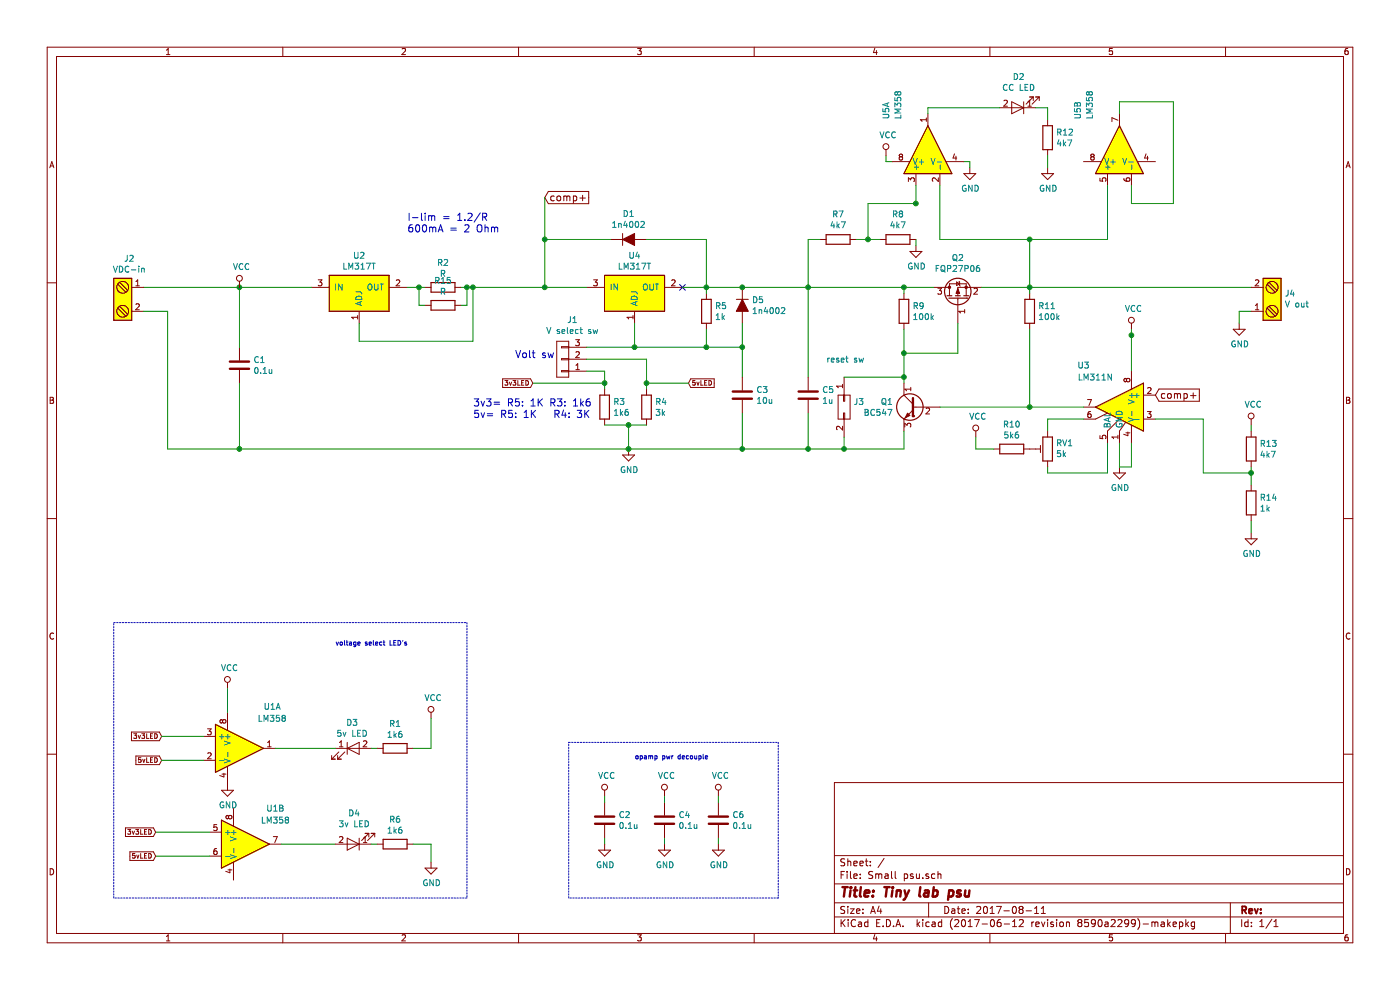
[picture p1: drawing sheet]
EESchema Schematic File Version 2
LIBS:power
LIBS:device
LIBS:transistors
LIBS:conn
LIBS:linear
LIBS:regul
LIBS:74xx
LIBS:cmos4000
LIBS:adc-dac
LIBS:memory
LIBS:xilinx
LIBS:microcontrollers
LIBS:dsp
LIBS:microchip
LIBS:analog_switches
LIBS:motorola
LIBS:texas
LIBS:intel
LIBS:audio
LIBS:interface
LIBS:digital-audio
LIBS:philips
LIBS:display
LIBS:cypress
LIBS:siliconi
LIBS:opto
LIBS:atmel
LIBS:contrib
LIBS:valves
LIBS:Peters
LIBS:Small psu-cache
EELAYER 26 0
EELAYER END
$Descr A4 11693 8268
encoding utf-8
Sheet 1 1
Title "Tiny lab psu"
Date "2017-08-11"
Rev ""
Comp ""
Comment1 ""
Comment2 ""
Comment3 ""
Comment4 ""
$EndDescr
$Comp
L LM317T U2
U 1 1
P 3000 2450
F 0 "U2" H 3000 2767 50  0000 C CNN
F 1 "LM317T" H 3000 2676 50  0000 C CNN
F 2 "TO_SOT_Packages_THT:TO-220_Vertical" H 3000 2550 50  0001 C CIN
F 3 "" H 3000 2450 50  0001 C CNN
	1    3000 2450
	1    0    0    -1  
$EndComp
$Comp
L LM317T U4
U 1 1
P 5300 2450
F 0 "U4" H 5300 2767 50  0000 C CNN
F 1 "LM317T" H 5300 2676 50  0000 C CNN
F 2 "TO_SOT_Packages_THT:TO-220_Vertical" H 5300 2550 50  0001 C CIN
F 3 "" H 5300 2450 50  0001 C CNN
	1    5300 2450
	1    0    0    -1  
$EndComp
$Comp
L D_ALT D1
U 1 1
P 5250 2000
F 0 "D1" H 5250 2216 50  0000 C CNN
F 1 "1n4002" H 5250 2125 50  0000 C CNN
F 2 "Diodes_THT:D_A-405_P7.62mm_Horizontal" H 5250 2000 50  0001 C CNN
F 3 "" H 5250 2000 50  0001 C CNN
	1    5250 2000
	1    0    0    -1  
$EndComp
$Comp
L C C1
U 1 1
P 2000 3050
F 0 "C1" H 2115 3096 50  0000 L CNN
F 1 "0.1u" H 2115 3005 50  0000 L CNN
F 2 "Capacitors_THT:C_Disc_D3.8mm_W2.6mm_P2.50mm" H 2038 2900 50  0001 C CNN
F 3 "" H 2000 3050 50  0001 C CNN
	1    2000 3050
	1    0    0    -1  
$EndComp
$Comp
L C C5
U 1 1
P 6750 3300
F 0 "C5" H 6865 3346 50  0000 L CNN
F 1 "1u" H 6865 3255 50  0000 L CNN
F 2 "Capacitors_THT:C_Disc_D5.0mm_W2.5mm_P2.50mm" H 6788 3150 50  0001 C CNN
F 3 "" H 6750 3300 50  0001 C CNN
	1    6750 3300
	1    0    0    -1  
$EndComp
$Comp
L D_ALT D5
U 1 1
P 6200 2550
F 0 "D5" V 6154 2629 50  0000 L CNN
F 1 "1n4002" V 6245 2629 50  0000 L CNN
F 2 "Diodes_THT:D_A-405_P7.62mm_Horizontal" H 6200 2550 50  0001 C CNN
F 3 "" H 6200 2550 50  0001 C CNN
	1    6200 2550
	0    1    1    0   
$EndComp
$Comp
L R R5
U 1 1
P 5900 2600
F 0 "R5" H 5970 2646 50  0000 L CNN
F 1 "1k" H 5970 2555 50  0000 L CNN
F 2 "Resistors_THT:R_Axial_DIN0207_L6.3mm_D2.5mm_P7.62mm_Horizontal" V 5830 2600 50  0001 C CNN
F 3 "" H 5900 2600 50  0001 C CNN
	1    5900 2600
	1    0    0    -1  
$EndComp
$Comp
L R R3
U 1 1
P 5050 3400
F 0 "R3" H 5120 3446 50  0000 L CNN
F 1 "1k6" H 5120 3355 50  0000 L CNN
F 2 "Resistors_THT:R_Axial_DIN0207_L6.3mm_D2.5mm_P7.62mm_Horizontal" V 4980 3400 50  0001 C CNN
F 3 "" H 5050 3400 50  0001 C CNN
	1    5050 3400
	1    0    0    -1  
$EndComp
$Comp
L R R4
U 1 1
P 5400 3400
F 0 "R4" H 5470 3446 50  0000 L CNN
F 1 "3k" H 5470 3355 50  0000 L CNN
F 2 "Resistors_THT:R_Axial_DIN0207_L6.3mm_D2.5mm_P7.62mm_Horizontal" V 5330 3400 50  0001 C CNN
F 3 "" H 5400 3400 50  0001 C CNN
	1    5400 3400
	1    0    0    -1  
$EndComp
$Comp
L GND #PWR01
U 1 1
P 5250 3750
F 0 "#PWR01" H 5250 3500 50  0001 C CNN
F 1 "GND" H 5255 3577 50  0000 C CNN
F 2 "" H 5250 3750 50  0001 C CNN
F 3 "" H 5250 3750 50  0001 C CNN
	1    5250 3750
	1    0    0    -1  
$EndComp
Wire Wire Line
	5900 2000 5900 2450
Connection ~ 5900 2400
Wire Wire Line
	6200 2700 6200 3150
$Comp
L C C3
U 1 1
P 6200 3300
F 0 "C3" H 6315 3346 50  0000 L CNN
F 1 "10u" H 6315 3255 50  0000 L CNN
F 2 "Capacitors_THT:CP_Radial_D4.0mm_P2.00mm" H 6238 3150 50  0001 C CNN
F 3 "" H 6200 3300 50  0001 C CNN
	1    6200 3300
	1    0    0    -1  
$EndComp
Wire Wire Line
	6200 3750 6200 3450
Wire Wire Line
	5050 3550 5400 3550
Wire Wire Line
	5250 3750 5250 3550
Connection ~ 5250 3550
Wire Wire Line
	3850 2400 4900 2400
Connection ~ 4550 2400
Connection ~ 5250 3750
Connection ~ 6200 2400
Connection ~ 6200 3750
$Comp
L R R2
U 1 1
P 3700 2400
F 0 "R2" V 3493 2400 50  0000 C CNN
F 1 "R" V 3584 2400 50  0000 C CNN
F 2 "Resistors_THT:R_Axial_DIN0207_L6.3mm_D2.5mm_P7.62mm_Horizontal" V 3630 2400 50  0001 C CNN
F 3 "" H 3700 2400 50  0001 C CNN
	1    3700 2400
	0    1    1    0   
$EndComp
Wire Wire Line
	3000 2700 3000 2850
Wire Wire Line
	3000 2850 3950 2850
Wire Wire Line
	3950 2850 3950 2400
Connection ~ 3950 2400
Wire Wire Line
	3400 2400 3550 2400
Wire Wire Line
	1200 2400 2600 2400
Wire Wire Line
	2000 3200 2000 3750
Wire Wire Line
	2000 2900 2000 2400
Connection ~ 2000 2400
$Comp
L GND #PWR02
U 1 1
P 9350 3900
F 0 "#PWR02" H 9350 3650 50  0001 C CNN
F 1 "GND" H 9355 3727 50  0000 C CNN
F 2 "" H 9350 3900 50  0001 C CNN
F 3 "" H 9350 3900 50  0001 C CNN
	1    9350 3900
	1    0    0    -1  
$EndComp
$Comp
L CONN_01X03 J1
U 1 1
P 4700 3000
F 0 "J1" H 4619 2675 50  0000 C CNN
F 1 "V select sw" H 4619 2766 50  0000 C CNN
F 2 "Connectors:Fan_Pin_Header_Straight_1x03" H 4700 3000 50  0001 C CNN
F 3 "" H 4700 3000 50  0001 C CNN
	1    4700 3000
	-1   0    0    1   
$EndComp
Wire Wire Line
	4900 2900 6200 2900
Wire Wire Line
	5300 2900 5300 2700
Wire Wire Line
	5900 2900 5900 2750
Connection ~ 5300 2900
Connection ~ 6200 2900
Connection ~ 5900 2900
Wire Wire Line
	4900 3100 5050 3100
Wire Wire Line
	5050 3100 5050 3250
Wire Wire Line
	4900 3000 5400 3000
Wire Wire Line
	5400 3000 5400 3250
$Comp
L LED D2
U 1 1
P 8500 900
F 0 "D2" H 8492 645 50  0000 C CNN
F 1 "CC LED" H 8492 736 50  0000 C CNN
F 2 "LEDs:LED_D5.0mm" H 8500 900 50  0001 C CNN
F 3 "" H 8500 900 50  0001 C CNN
	1    8500 900 
	-1   0    0    1   
$EndComp
$Comp
L LED D3
U 1 1
P 2950 6250
F 0 "D3" H 2941 6466 50  0000 C CNN
F 1 "5v LED" H 2941 6375 50  0000 C CNN
F 2 "LEDs:LED_D5.0mm" H 2950 6250 50  0001 C CNN
F 3 "" H 2950 6250 50  0001 C CNN
	1    2950 6250
	1    0    0    -1  
$EndComp
$Comp
L LED D4
U 1 1
P 2950 7050
F 0 "D4" H 2942 6795 50  0000 C CNN
F 1 "3v LED" H 2942 6886 50  0000 C CNN
F 2 "LEDs:LED_D5.0mm" H 2950 7050 50  0001 C CNN
F 3 "" H 2950 7050 50  0001 C CNN
	1    2950 7050
	-1   0    0    1   
$EndComp
Text Notes 3400 1950 0    60   ~ 0
I-lim = 1.2/R\n600mA = 2 Ohm
$Comp
L LM358 U1
U 1 1
P 2000 6250
F 0 "U1" H 2200 6600 50  0000 L CNN
F 1 "LM358" H 2150 6500 50  0000 L CNN
F 2 "Housings_DIP:DIP-8_W7.62mm_LongPads" H 2000 6250 50  0001 C CNN
F 3 "" H 2000 6250 50  0001 C CNN
	1    2000 6250
	1    0    0    -1  
$EndComp
$Comp
L LM358 U1
U 2 1
P 2050 7050
F 0 "U1" H 2300 7350 50  0000 C CNN
F 1 "LM358" H 2300 7250 50  0000 C CNN
F 2 "Housings_DIP:DIP-8_W7.62mm_LongPads" H 2050 7050 50  0001 C CNN
F 3 "" H 2050 7050 50  0001 C CNN
	2    2050 7050
	1    0    0    -1  
$EndComp
$Comp
L LM358 U5
U 1 1
P 7750 1250
F 0 "U5" H 8000 1600 50  0000 L CNN
F 1 "LM358" H 8000 1500 50  0000 L CNN
F 2 "Housings_DIP:DIP-8_W7.62mm_LongPads" H 7750 1250 50  0001 C CNN
F 3 "" H 7750 1250 50  0001 C CNN
	1    7750 1250
	0    -1   -1   0   
$EndComp
Text Notes 3950 3500 0    60   ~ 0
3v3= R5: 1K R3: 1k6\n5v= R5: 1K   R4: 3K
Text Notes 4300 3000 0    60   ~ 0
Volt sw
NoConn ~ 5700 2400
Wire Wire Line
	5700 2400 7800 2400
Wire Wire Line
	6750 2000 6750 3150
Wire Wire Line
	6750 3750 6750 3450
$Comp
L BC547 Q1
U 1 1
P 7650 3400
F 0 "Q1" H 7840 3446 50  0000 L CNN
F 1 "BC547" H 7840 3355 50  0000 L CNN
F 2 "TO_SOT_Packages_THT:TO-92_Molded_Narrow" H 7850 3325 50  0001 L CIN
F 3 "" H 7650 3400 50  0001 L CNN
	1    7650 3400
	-1   0    0    -1  
$EndComp
$Comp
L LM311N U3
U 1 1
P 9350 3400
F 0 "U3" H 9650 3750 50  0000 C CNN
F 1 "LM311N" H 9550 3650 50  0000 C CNN
F 2 "Housings_DIP:DIP-8_W7.62mm_LongPads" H 9350 3400 50  0001 C CNN
F 3 "" H 9350 3400 50  0001 C CNN
	1    9350 3400
	-1   0    0    -1  
$EndComp
$Comp
L FQP27P06 Q2
U 1 1
P 8000 2500
F 0 "Q2" V 8343 2500 50  0000 C CNN
F 1 "FQP27P06" V 8252 2500 50  0000 C CNN
F 2 "TO_SOT_Packages_THT:TO-220_Vertical" H 8200 2425 50  0001 L CIN
F 3 "" H 8000 2500 50  0001 L CNN
	1    8000 2500
	0    -1   -1   0   
$EndComp
$Comp
L R R9
U 1 1
P 7550 2600
F 0 "R9" H 7620 2646 50  0000 L CNN
F 1 "100k" H 7620 2555 50  0000 L CNN
F 2 "Resistors_THT:R_Axial_DIN0207_L6.3mm_D2.5mm_P7.62mm_Horizontal" V 7480 2600 50  0001 C CNN
F 3 "" H 7550 2600 50  0001 C CNN
	1    7550 2600
	1    0    0    -1  
$EndComp
Connection ~ 6750 2400
Wire Wire Line
	7550 2450 7550 2400
Connection ~ 7550 2400
Wire Wire Line
	7550 2750 7550 3200
Wire Wire Line
	7550 2950 8000 2950
Wire Wire Line
	8000 2950 8000 2700
Wire Wire Line
	7550 3750 7550 3600
Connection ~ 6750 3750
Connection ~ 7550 2950
$Comp
L R R11
U 1 1
P 8600 2600
F 0 "R11" H 8670 2646 50  0000 L CNN
F 1 "100k" H 8670 2555 50  0000 L CNN
F 2 "Resistors_THT:R_Axial_DIN0207_L6.3mm_D2.5mm_P7.62mm_Horizontal" V 8530 2600 50  0001 C CNN
F 3 "" H 8600 2600 50  0001 C CNN
	1    8600 2600
	1    0    0    -1  
$EndComp
Wire Wire Line
	7850 3400 9050 3400
Wire Wire Line
	8600 3400 8600 2750
Wire Wire Line
	8200 2400 10450 2400
Wire Wire Line
	8600 2000 8600 2450
Connection ~ 8600 2400
$Comp
L C C4
U 1 1
P 5550 6850
F 0 "C4" H 5665 6896 50  0000 L CNN
F 1 "0.1u" H 5665 6805 50  0000 L CNN
F 2 "Capacitors_THT:C_Disc_D5.0mm_W2.5mm_P2.50mm" H 5588 6700 50  0001 C CNN
F 3 "" H 5550 6850 50  0001 C CNN
	1    5550 6850
	1    0    0    -1  
$EndComp
$Comp
L VCC #PWR03
U 1 1
P 9450 2750
F 0 "#PWR03" H 9450 2600 50  0001 C CNN
F 1 "VCC" H 9467 2923 50  0000 C CNN
F 2 "" H 9450 2750 50  0001 C CNN
F 3 "" H 9450 2750 50  0001 C CNN
	1    9450 2750
	1    0    0    -1  
$EndComp
Wire Wire Line
	9450 2750 9450 3100
Wire Wire Line
	9350 3700 9350 3900
Text GLabel 4550 1650 2    60   Input ~ 0
comp+
Connection ~ 8600 3400
$Comp
L POT_TRIM RV1
U 1 1
P 8750 3750
F 0 "RV1" H 8681 3704 50  0000 R CNN
F 1 "5k" H 8681 3795 50  0000 R CNN
F 2 "Potentiometers:Potentiometer_Trimmer_ACP_CA6h_Vertical" H 8750 3750 50  0001 C CNN
F 3 "" H 8750 3750 50  0001 C CNN
	1    8750 3750
	-1   0    0    1   
$EndComp
Wire Wire Line
	8750 3600 8750 3500
Wire Wire Line
	8750 3500 9050 3500
Wire Wire Line
	9250 3700 9250 3950
Wire Wire Line
	9250 3950 8750 3950
Wire Wire Line
	8750 3950 8750 3900
$Comp
L R R10
U 1 1
P 8450 3750
F 0 "R10" V 8243 3750 50  0000 C CNN
F 1 "5k6" V 8334 3750 50  0000 C CNN
F 2 "Resistors_THT:R_Axial_DIN0207_L6.3mm_D2.5mm_P7.62mm_Horizontal" V 8380 3750 50  0001 C CNN
F 3 "" H 8450 3750 50  0001 C CNN
	1    8450 3750
	0    1    1    0   
$EndComp
$Comp
L VCC #PWR04
U 1 1
P 8150 3650
F 0 "#PWR04" H 8150 3500 50  0001 C CNN
F 1 "VCC" H 8167 3823 50  0000 C CNN
F 2 "" H 8150 3650 50  0001 C CNN
F 3 "" H 8150 3650 50  0001 C CNN
	1    8150 3650
	1    0    0    -1  
$EndComp
Wire Wire Line
	8300 3750 8150 3750
Wire Wire Line
	8150 3750 8150 3650
Wire Wire Line
	9450 3700 9450 3900
Wire Wire Line
	9450 3900 9350 3900
Text GLabel 9650 3300 2    60   Input ~ 0
comp+
$Comp
L R R13
U 1 1
P 10450 3750
F 0 "R13" H 10520 3796 50  0000 L CNN
F 1 "4k7" H 10520 3705 50  0000 L CNN
F 2 "Resistors_THT:R_Axial_DIN0207_L6.3mm_D2.5mm_P7.62mm_Horizontal" V 10380 3750 50  0001 C CNN
F 3 "" H 10450 3750 50  0001 C CNN
	1    10450 3750
	1    0    0    -1  
$EndComp
$Comp
L R R14
U 1 1
P 10450 4200
F 0 "R14" H 10520 4246 50  0000 L CNN
F 1 "1k" H 10520 4155 50  0000 L CNN
F 2 "Resistors_THT:R_Axial_DIN0207_L6.3mm_D2.5mm_P7.62mm_Horizontal" V 10380 4200 50  0001 C CNN
F 3 "" H 10450 4200 50  0001 C CNN
	1    10450 4200
	1    0    0    -1  
$EndComp
$Comp
L GND #PWR05
U 1 1
P 10450 4450
F 0 "#PWR05" H 10450 4200 50  0001 C CNN
F 1 "GND" H 10455 4277 50  0000 C CNN
F 2 "" H 10450 4450 50  0001 C CNN
F 3 "" H 10450 4450 50  0001 C CNN
	1    10450 4450
	1    0    0    -1  
$EndComp
$Comp
L VCC #PWR06
U 1 1
P 10450 3550
F 0 "#PWR06" H 10450 3400 50  0001 C CNN
F 1 "VCC" H 10467 3723 50  0000 C CNN
F 2 "" H 10450 3550 50  0001 C CNN
F 3 "" H 10450 3550 50  0001 C CNN
	1    10450 3550
	1    0    0    -1  
$EndComp
Wire Wire Line
	10450 4450 10450 4350
Wire Wire Line
	10450 3550 10450 3600
Wire Wire Line
	10450 3900 10450 4050
Wire Wire Line
	9650 3500 10050 3500
Wire Wire Line
	10050 3500 10050 3950
Wire Wire Line
	10050 3950 10450 3950
Connection ~ 10450 3950
Wire Wire Line
	5100 2000 4550 2000
Wire Wire Line
	4550 1650 4550 2400
Wire Wire Line
	5400 2000 5900 2000
Connection ~ 4550 2000
Connection ~ 9450 2800
$Comp
L GND #PWR07
U 1 1
P 5550 7050
F 0 "#PWR07" H 5550 6800 50  0001 C CNN
F 1 "GND" H 5555 6877 50  0000 C CNN
F 2 "" H 5550 7050 50  0001 C CNN
F 3 "" H 5550 7050 50  0001 C CNN
	1    5550 7050
	1    0    0    -1  
$EndComp
$Comp
L VCC #PWR08
U 1 1
P 5550 6650
F 0 "#PWR08" H 5550 6500 50  0001 C CNN
F 1 "VCC" H 5567 6823 50  0000 C CNN
F 2 "" H 5550 6650 50  0001 C CNN
F 3 "" H 5550 6650 50  0001 C CNN
	1    5550 6650
	1    0    0    -1  
$EndComp
$Comp
L C C6
U 1 1
P 6000 6850
F 0 "C6" H 6115 6896 50  0000 L CNN
F 1 "0.1u" H 6115 6805 50  0000 L CNN
F 2 "Capacitors_THT:C_Disc_D5.0mm_W2.5mm_P2.50mm" H 6038 6700 50  0001 C CNN
F 3 "" H 6000 6850 50  0001 C CNN
	1    6000 6850
	1    0    0    -1  
$EndComp
$Comp
L GND #PWR09
U 1 1
P 6000 7050
F 0 "#PWR09" H 6000 6800 50  0001 C CNN
F 1 "GND" H 6005 6877 50  0000 C CNN
F 2 "" H 6000 7050 50  0001 C CNN
F 3 "" H 6000 7050 50  0001 C CNN
	1    6000 7050
	1    0    0    -1  
$EndComp
$Comp
L VCC #PWR010
U 1 1
P 6000 6650
F 0 "#PWR010" H 6000 6500 50  0001 C CNN
F 1 "VCC" H 6017 6823 50  0000 C CNN
F 2 "" H 6000 6650 50  0001 C CNN
F 3 "" H 6000 6650 50  0001 C CNN
	1    6000 6650
	1    0    0    -1  
$EndComp
$Comp
L C C2
U 1 1
P 5050 6850
F 0 "C2" H 5165 6896 50  0000 L CNN
F 1 "0.1u" H 5165 6805 50  0000 L CNN
F 2 "Capacitors_THT:C_Disc_D3.8mm_W2.6mm_P2.50mm" H 5088 6700 50  0001 C CNN
F 3 "" H 5050 6850 50  0001 C CNN
	1    5050 6850
	1    0    0    -1  
$EndComp
$Comp
L GND #PWR011
U 1 1
P 5050 7050
F 0 "#PWR011" H 5050 6800 50  0001 C CNN
F 1 "GND" H 5055 6877 50  0000 C CNN
F 2 "" H 5050 7050 50  0001 C CNN
F 3 "" H 5050 7050 50  0001 C CNN
	1    5050 7050
	1    0    0    -1  
$EndComp
$Comp
L VCC #PWR012
U 1 1
P 5050 6650
F 0 "#PWR012" H 5050 6500 50  0001 C CNN
F 1 "VCC" H 5067 6823 50  0000 C CNN
F 2 "" H 5050 6650 50  0001 C CNN
F 3 "" H 5050 6650 50  0001 C CNN
	1    5050 6650
	1    0    0    -1  
$EndComp
Wire Wire Line
	5050 6650 5050 6700
Wire Wire Line
	5050 7050 5050 7000
Wire Wire Line
	5550 7050 5550 7000
Wire Wire Line
	6000 7050 6000 7000
Wire Wire Line
	6000 6650 6000 6700
Wire Wire Line
	5550 6650 5550 6700
Wire Notes Line
	4750 6200 6500 6200
Wire Notes Line
	6500 6200 6500 7500
Wire Notes Line
	6500 7500 4750 7500
Wire Notes Line
	4750 7500 4750 6200
Text Notes 5300 6350 0    39   ~ 0
opamp pwr decouple
$Comp
L CONN_02X01 J3
U 1 1
P 7050 3400
F 0 "J3" V 7004 3478 50  0000 L CNN
F 1 "reset sw" V 6650 3250 50  0000 L CNN
F 2 "Connectors:bornier2" H 7050 2200 50  0001 C CNN
F 3 "" H 7050 2200 50  0001 C CNN
	1    7050 3400
	0    1    1    0   
$EndComp
Wire Wire Line
	7050 3150 7550 3150
Connection ~ 7550 3150
Wire Wire Line
	7050 3750 7050 3650
Connection ~ 7050 3750
$Comp
L R R1
U 1 1
P 3300 6250
F 0 "R1" V 3093 6250 50  0000 C CNN
F 1 "1k6" V 3184 6250 50  0000 C CNN
F 2 "Resistors_THT:R_Axial_DIN0207_L6.3mm_D2.5mm_P7.62mm_Horizontal" V 3230 6250 50  0001 C CNN
F 3 "" H 3300 6250 50  0001 C CNN
	1    3300 6250
	0    1    1    0   
$EndComp
$Comp
L R R6
U 1 1
P 3300 7050
F 0 "R6" V 3093 7050 50  0000 C CNN
F 1 "1k6" V 3184 7050 50  0000 C CNN
F 2 "Resistors_THT:R_Axial_DIN0207_L6.3mm_D2.5mm_P7.62mm_Horizontal" V 3230 7050 50  0001 C CNN
F 3 "" H 3300 7050 50  0001 C CNN
	1    3300 7050
	0    1    1    0   
$EndComp
Wire Wire Line
	2300 6250 2800 6250
Wire Wire Line
	3100 6250 3150 6250
Wire Wire Line
	2800 7050 2350 7050
Wire Wire Line
	3100 7050 3150 7050
$Comp
L GND #PWR013
U 1 1
P 3600 7200
F 0 "#PWR013" H 3600 6950 50  0001 C CNN
F 1 "GND" H 3605 7027 50  0000 C CNN
F 2 "" H 3600 7200 50  0001 C CNN
F 3 "" H 3600 7200 50  0001 C CNN
	1    3600 7200
	1    0    0    -1  
$EndComp
$Comp
L VCC #PWR014
U 1 1
P 3600 6000
F 0 "#PWR014" H 3600 5850 50  0001 C CNN
F 1 "VCC" H 3617 6173 50  0000 C CNN
F 2 "" H 3600 6000 50  0001 C CNN
F 3 "" H 3600 6000 50  0001 C CNN
	1    3600 6000
	1    0    0    -1  
$EndComp
Wire Wire Line
	3450 7050 3600 7050
Wire Wire Line
	3600 7050 3600 7200
Wire Wire Line
	3450 6250 3600 6250
Wire Wire Line
	3600 6250 3600 6000
$Comp
L VCC #PWR015
U 1 1
P 1900 5750
F 0 "#PWR015" H 1900 5600 50  0001 C CNN
F 1 "VCC" H 1917 5923 50  0000 C CNN
F 2 "" H 1900 5750 50  0001 C CNN
F 3 "" H 1900 5750 50  0001 C CNN
	1    1900 5750
	1    0    0    -1  
$EndComp
$Comp
L GND #PWR016
U 1 1
P 1900 6550
F 0 "#PWR016" H 1900 6300 50  0001 C CNN
F 1 "GND" H 1905 6377 50  0000 C CNN
F 2 "" H 1900 6550 50  0001 C CNN
F 3 "" H 1900 6550 50  0001 C CNN
	1    1900 6550
	1    0    0    -1  
$EndComp
Wire Wire Line
	1900 5750 1900 5950
Text GLabel 4450 3200 0    39   Input ~ 0
3v3LED
Text GLabel 5750 3200 2    39   Input ~ 0
5vLED
Wire Wire Line
	4450 3200 5050 3200
Connection ~ 5050 3200
Wire Wire Line
	5750 3200 5400 3200
Connection ~ 5400 3200
Text GLabel 1300 7150 0    39   Input ~ 0
5vLED
Text GLabel 1300 6950 0    39   Input ~ 0
3v3LED
Wire Wire Line
	1300 6950 1750 6950
Wire Wire Line
	1300 7150 1750 7150
Text GLabel 1350 6150 0    39   Input ~ 0
3v3LED
Text GLabel 1350 6350 0    39   Input ~ 0
5vLED
Wire Wire Line
	1350 6350 1700 6350
Wire Wire Line
	1350 6150 1700 6150
Wire Notes Line
	950  5200 3900 5200
Wire Notes Line
	3900 5200 3900 7500
Wire Notes Line
	3900 7500 950  7500
Wire Notes Line
	950  7500 950  5200
Text Notes 2800 5400 0    39   ~ 0
voltage select LED's
$Comp
L R R12
U 1 1
P 8750 1150
F 0 "R12" H 8820 1196 50  0000 L CNN
F 1 "4k7" H 8820 1105 50  0000 L CNN
F 2 "Resistors_THT:R_Axial_DIN0207_L6.3mm_D2.5mm_P7.62mm_Horizontal" V 8680 1150 50  0001 C CNN
F 3 "" H 8750 1150 50  0001 C CNN
	1    8750 1150
	1    0    0    -1  
$EndComp
$Comp
L GND #PWR017
U 1 1
P 8750 1400
F 0 "#PWR017" H 8750 1150 50  0001 C CNN
F 1 "GND" H 8755 1227 50  0000 C CNN
F 2 "" H 8750 1400 50  0001 C CNN
F 3 "" H 8750 1400 50  0001 C CNN
	1    8750 1400
	1    0    0    -1  
$EndComp
$Comp
L R R8
U 1 1
P 7500 2000
F 0 "R8" V 7707 2000 50  0000 C CNN
F 1 "4k7" V 7616 2000 50  0000 C CNN
F 2 "Resistors_THT:R_Axial_DIN0207_L6.3mm_D2.5mm_P7.62mm_Horizontal" V 7430 2000 50  0001 C CNN
F 3 "" H 7500 2000 50  0001 C CNN
	1    7500 2000
	0    -1   -1   0   
$EndComp
$Comp
L R R7
U 1 1
P 7000 2000
F 0 "R7" V 7207 2000 50  0000 C CNN
F 1 "4k7" V 7116 2000 50  0000 C CNN
F 2 "Resistors_THT:R_Axial_DIN0207_L6.3mm_D2.5mm_P7.62mm_Horizontal" V 6930 2000 50  0001 C CNN
F 3 "" H 7000 2000 50  0001 C CNN
	1    7000 2000
	0    -1   -1   0   
$EndComp
Wire Wire Line
	6750 2000 6850 2000
Wire Wire Line
	7150 2000 7350 2000
Wire Wire Line
	7650 1700 7250 1700
Wire Wire Line
	7250 1700 7250 2000
Connection ~ 7250 2000
$Comp
L GND #PWR018
U 1 1
P 7650 2050
F 0 "#PWR018" H 7650 1800 50  0001 C CNN
F 1 "GND" H 7655 1877 50  0000 C CNN
F 2 "" H 7650 2050 50  0001 C CNN
F 3 "" H 7650 2050 50  0001 C CNN
	1    7650 2050
	1    0    0    -1  
$EndComp
Wire Wire Line
	7650 2050 7650 2000
Wire Wire Line
	8650 900  8750 900 
Wire Wire Line
	8750 900  8750 1000
Wire Wire Line
	8750 1400 8750 1300
Wire Wire Line
	8350 900  7750 900 
Wire Wire Line
	7750 900  7750 950 
$Comp
L GND #PWR019
U 1 1
P 8100 1400
F 0 "#PWR019" H 8100 1150 50  0001 C CNN
F 1 "GND" H 8105 1227 50  0000 C CNN
F 2 "" H 8100 1400 50  0001 C CNN
F 3 "" H 8100 1400 50  0001 C CNN
	1    8100 1400
	1    0    0    -1  
$EndComp
Wire Wire Line
	8050 1350 8100 1350
Wire Wire Line
	8100 1350 8100 1400
$Comp
L VCC #PWR020
U 1 1
P 7400 1300
F 0 "#PWR020" H 7400 1150 50  0001 C CNN
F 1 "VCC" H 7417 1473 50  0000 C CNN
F 2 "" H 7400 1300 50  0001 C CNN
F 3 "" H 7400 1300 50  0001 C CNN
	1    7400 1300
	1    0    0    -1  
$EndComp
Wire Wire Line
	7450 1350 7400 1350
Wire Wire Line
	7400 1350 7400 1300
Wire Wire Line
	7850 1550 7850 2000
Wire Wire Line
	7850 2000 9250 2000
$Comp
L Screw_Terminal_1x02 J2
U 1 1
P 1000 2500
F 0 "J2" H 1080 2842 50  0000 C CNN
F 1 "VDC-in" H 1080 2751 50  0000 C CNN
F 2 "Connectors:AK300-2" H 1000 2275 50  0001 C CNN
F 3 "" H 975 2500 50  0001 C CNN
	1    1000 2500
	1    0    0    -1  
$EndComp
$Comp
L Screw_Terminal_1x02 J4
U 1 1
P 10650 2500
F 0 "J4" H 10571 2454 50  0000 R CNN
F 1 "V out" H 10571 2545 50  0000 R CNN
F 2 "Connectors:AK300-2" H 10650 2275 50  0001 C CNN
F 3 "" H 10625 2500 50  0001 C CNN
	1    10650 2500
	-1   0    0    1   
$EndComp
$Comp
L VCC #PWR021
U 1 1
P 2000 2400
F 0 "#PWR021" H 2000 2250 50  0001 C CNN
F 1 "VCC" H 2017 2573 50  0000 C CNN
F 2 "" H 2000 2400 50  0001 C CNN
F 3 "" H 2000 2400 50  0001 C CNN
	1    2000 2400
	1    0    0    -1  
$EndComp
Connection ~ 2000 3750
Wire Wire Line
	1200 2600 1400 2600
Wire Wire Line
	1400 2600 1400 3750
Wire Wire Line
	1400 3750 7550 3750
$Comp
L GND #PWR022
U 1 1
P 10350 2700
F 0 "#PWR022" H 10350 2450 50  0001 C CNN
F 1 "GND" H 10355 2527 50  0000 C CNN
F 2 "" H 10350 2700 50  0001 C CNN
F 3 "" H 10350 2700 50  0001 C CNN
	1    10350 2700
	1    0    0    -1  
$EndComp
Wire Wire Line
	10450 2600 10350 2600
Wire Wire Line
	10350 2600 10350 2700
$Comp
L R R15
U 1 1
P 3700 2550
F 0 "R15" V 3493 2550 50  0000 C CNN
F 1 "R" V 3584 2550 50  0000 C CNN
F 2 "Resistors_THT:R_Axial_DIN0207_L6.3mm_D2.5mm_P7.62mm_Horizontal" V 3630 2550 50  0001 C CNN
F 3 "" H 3700 2550 50  0001 C CNN
	1    3700 2550
	0    1    1    0   
$EndComp
Wire Wire Line
	3850 2550 3900 2550
Wire Wire Line
	3900 2550 3900 2400
Connection ~ 3900 2400
Wire Wire Line
	3550 2550 3500 2550
Wire Wire Line
	3500 2550 3500 2400
Connection ~ 3500 2400
$Comp
L LM358 U5
U 2 1
P 9350 1250
F 0 "U5" H 9600 1600 50  0000 L CNN
F 1 "LM358" H 9600 1500 50  0000 L CNN
F 2 "Housings_DIP:DIP-8_W7.62mm_LongPads" H 9350 1250 50  0001 C CNN
F 3 "" H 9350 1250 50  0001 C CNN
	2    9350 1250
	0    -1   -1   0   
$EndComp
Connection ~ 8600 2000
Connection ~ 7650 1700
Wire Wire Line
	7650 1550 7650 1700
Wire Wire Line
	9250 2000 9250 1550
Wire Wire Line
	9350 950  9350 850 
Wire Wire Line
	9350 850  9800 850 
Wire Wire Line
	9800 850  9800 1700
Wire Wire Line
	9800 1700 9450 1700
Wire Wire Line
	9450 1700 9450 1550
$EndSCHEMATC
